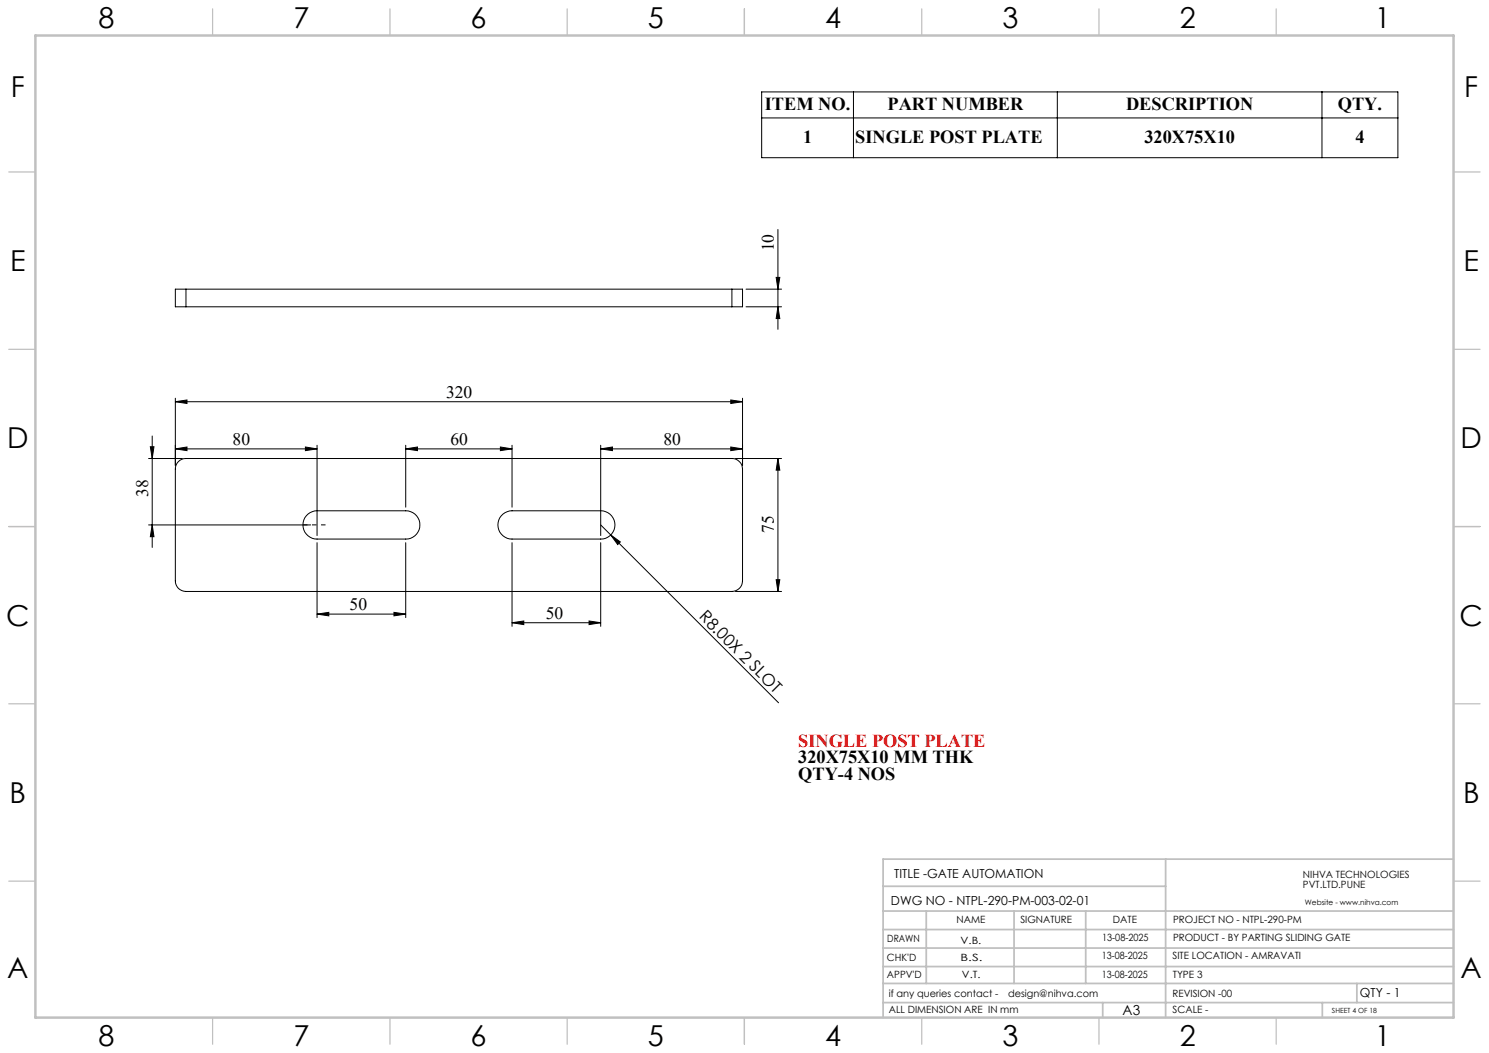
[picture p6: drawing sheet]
<svg xmlns="http://www.w3.org/2000/svg" width="420mm" height="297mm" viewBox="0 0 420 297" stroke-linecap="round" stroke-linejoin="round" font-family="sans-serif">
<g fill="none" stroke="#000" stroke-width=".28">
<path d="M214.8 25.9h179.5v18.6h-179.5zM214.8 33.3h179.5M240.7 25.9v18.6M298.2 25.9v18.6M372.9 25.9v18.6M218.9 78.2h1.1l-.6 3.4zM219.4 64.7v28.2M52.5 81.6h-3v4.9h3M52.5 81.6v4.9M52.5 81.6h153.9M52.5 86.5h153.9M206.4 81.6h3v4.9h-3"/>
<path d="M206.4 81.6v4.9M210.4 81.6h10.1M210.4 86.5h10.1M219.4 86.5l.6 3.3h-1.1zM49.5 113.3l3.2-.5v1zM49.5 112.3v19M49.5 113.3h159.9M206.1 112.8l3.3 .5-3.3 .5zM209.4 112.3v19M41.9 129.3h9.5M42.4 126h1l-.5 3.3zM42.9 123v31.4"/>
<path d="M49.5 126.6l3.2-.5v1zM49.5 126.6h39.9M50.3 130.2a2.88 2.88 0 0 1 2.2-.9h153.9a3 3 0 0 1 3 3v31.5a3 3 0 0 1-3 3h-153.9a2.95 2.95 0 0 1-3-3v-31.5a2.87 2.87 0 0 1 .8-2.1zM86.1 126.1l3.3 .5-3.3 .5zM89.4 125.6v25.5M114.4 126.6l3.4-.5v1zM114.4 126.6h30M114.4 125.6v17.4M141.1 126.1l3.3 .5-3.3 .5zM144.4 125.6v17.4M169.4 126.6l3.4-.5v1zM169.4 126.6h40"/>
<path d="M169.4 125.6v25.5M206.1 126.1l3.3 .5-3.3 .5zM207.4 129.3h13.1M219.4 129.3l.6 3.3h-1.1zM219.4 129.3v37.5M41.9 148.1h45.7M42.9 148.1l.5 3.3h-1zM86.9 145a4.2 4.2 0 0 1 2.5-.9h25a4 4 0 0 1 4 4 4 4 0 0 1-4 3.9h-25a4 4 0 0 1-3.7-2.6 4 4 0 0 1 1.2-4.4zM89.4 153.1v21.1M114.4 153.1v21.1M141.9 145a4.2 4.2 0 0 1 2.5-.9h25a4 4 0 0 1 4.1 4 4 4 0 0 1-4.1 3.9h-25a4 4 0 0 1-3.7-2.6 4 4 0 0 1 1.2-4.4zM144.4 153.1v23.6"/>
<path d="M169.4 153.1v23.6M169.4 148.1l2.9 2.8M172.3 150.9l2.7 2-.8 .7zM172.3 150.9l47.3 47.3M89.4 173.2l3.3-.5v1zM89.4 173.2h25M111.1 172.7l3.3 .5-3.3 .5zM144.4 175.6l3.3-.4v1zM144.4 175.6h25M166.2 175.2l3.2 .4-3.2 .6zM207.4 166.8h13.1M218.9 163.5h1.1l-.6 3.3z"/>
</g>
<path d="M85.5 148h6.3" fill="none" stroke="#000" stroke-width=".28" stroke-dasharray="15.2 1.3 1.3 1.3" stroke-dashoffset="14" stroke-linecap="butt"/>
<g fill="none" stroke="#c0c0c0" stroke-width=".35">
<path d="M60 2.5v7.5M110 2.5v7.5M160 2.5v7.5M210 2.5v7.5M260 2.5v7.5M310 2.5v7.5M360 2.5v7.5M2.5 48.5h7.5M410 48.5h7.5M2.5 98.5h7.5M410 98.5h7.5M2.5 148.5h7.5"/>
<path d="M410 148.5h7.5M2.5 198.5h7.5M410 198.5h7.5M2.5 248.5h7.5M410 248.5h7.5M60 287v7.5M110 287v7.5M160 287v7.5M210 287v7.5M260 287v7.5M310 287v7.5M360 287v7.5"/>
</g>
<g fill="none" stroke="#c0c0c0" stroke-width=".5">
<path d="M249.1 257h160.9M249.1 250h79.7M261.3 257v20.4M286 257v20.4M306.2 257v20.4M328.8 242.3v44.7M410 242.3h-160.9v44.7M249.1 272.6h160.9M249.1 267.4h160.9M249.1 262.2h160.9M249.1 277.4h160.9M382.7 277.4v5.4"/>
<path d="M249.1 282.8h160.9M311 282.8v4.2M373 282.8v4.2"/>
</g>
<path d="M10 10h400v277h-400z" fill="none" stroke="#c0c0c0" stroke-width=".7"/>
<g fill="#000">
<path d="M172.3 150.9l2.7 2-.8 .7z"/>
<path d="M219.4 86.5l.6 3.3h-1.1zM218.9 78.2h1.1l-.6 3.4z"/>
<path d="M49.5 113.3l3.2-.5v1zM206.1 112.8l3.3 .5-3.3 .5zM169.4 126.6l3.4-.5v1zM206.1 126.1l3.3 .5-3.3 .5z"/>
<path d="M86.1 126.1l3.3 .5-3.3 .5zM49.5 126.6l3.2-.5v1z"/>
<path d="M114.4 126.6l3.4-.5v1zM141.1 126.1l3.3 .5-3.3 .5z"/>
<path d="M219.4 129.3l.6 3.3h-1.1zM218.9 163.5h1.1l-.6 3.3z"/>
<path d="M42.9 148.1l.5 3.3h-1zM42.4 126h1l-.5 3.3z"/>
<path d="M166.2 175.2l3.2 .4-3.2 .6zM144.4 175.6l3.3-.4v1zM111.1 172.7l3.3 .5-3.3 .5zM89.4 173.2l3.3-.5v1z"/>
</g>
<g font-size="8.1">
<text x="27.8" y="8">8</text>
<text x="82.8" y="8">7</text>
<text x="132.8" y="8">6</text>
<text x="182.8" y="8">5</text>
<text x="232.8" y="8">4</text>
<text x="282.8" y="8">3</text>
<text x="332.8" y="8">2</text>
<text x="387.8" y="8">1</text>
<text x="3" y="27.2">F</text>
<text x="413" y="27.2">F</text>
<text x="2.8" y="76.5">E</text>
<text x="412.8" y="76.5">E</text>
<text x="2" y="126.5">D</text>
<text x="412" y="126.5">D</text>
<text x="1.7" y="176.5">C</text>
<text x="411.7" y="176.5">C</text>
<text x="2.7" y="226.5">B</text>
<text x="412.7" y="226.5">B</text>
<text x="2" y="275.7">A</text>
<text x="412" y="275.7">A</text>
<text x="27.8" y="295">8</text>
<text x="82.8" y="295">7</text>
<text x="132.8" y="295">6</text>
<text x="182.8" y="295">5</text>
<text x="232.8" y="295">4</text>
<text x="282.8" y="295">3</text>
<text x="332.8" y="295">2</text>
<text x="387.8" y="295">1</text>
</g>
<g font-size="5.2">
<text x="215.7" y="31.1">ITEM NO.</text>
<text x="250.3" y="31.1">PART NUMBER</text>
<text x="317.6" y="31.1">DESCRIPTION</text>
<text x="377.4" y="31.1">QTY.</text>
<text x="226.5" y="40.4">1</text>
<text x="241.2" y="40.4">SINGLE POST PLATE</text>
<text x="322.8" y="40.4">320X75X10</text>
<text x="382.3" y="40.4">4</text>
<text x="225.1" y="215.3">320X75X10 MM THK</text>
<text x="225.1" y="219.9">QTY-4 NOS</text>
</g>
<text font-size="5.2" fill="#f00" x="225.1" y="210.7">SINGLE POST PLATE</text>
<g font-size="4.9">
<text x="218.3" y="70.9" transform="rotate(-90 218.3 70.9)">10</text>
<text x="125.8" y="112.1">320</text>
<text x="65.6" y="125.4">80</text>
<text x="127.1" y="125.4">60</text>
<text x="187.1" y="125.4">80</text>
<text x="41.8" y="140.2" transform="rotate(-90 41.8 140.2)">38</text>
<text x="218.3" y="150.3" transform="rotate(-90 218.3 150.3)">75</text>
<text x="98.6" y="172">50</text>
<text x="154" y="174.5">50</text>
</g>
<text font-size="4.7" x="197" y="174.1" transform="rotate(45 197 174.1)">R8.00X 2 SLOT</text>
<text font-size="3.9" x="316.7" y="286.4">A3</text>
<g font-size="3.5">
<text x="252.2" y="247.7">TITLE -GATE AUTOMATION</text>
<text x="251.3" y="255.1">DWG NO - NTPL-290-PM-003-02-01</text>
<text x="383.6" y="281.1">QTY - 1</text>
</g>
<g font-size="2.8">
<text x="367.5" y="247.7">NIHVA TECHNOLOGIES</text>
<text x="367.5" y="250.5">PVT.LTD.PUNE</text>
<text x="269.8" y="260.4">NAME</text>
<text x="287.8" y="260.4">SIGNATURE</text>
<text x="313.9" y="260.5">DATE</text>
<text x="330.9" y="260.5">PROJECT NO - NTPL-290-PM</text>
<text x="250.3" y="265.7">DRAWN</text>
<text x="270.9" y="266.1">V.B.</text>
<text x="310.9" y="265.5">13-08-2025</text>
<text x="330.9" y="265.5">PRODUCT - BY PARTING SLIDING GATE</text>
<text x="250.2" y="271.1">CHK'D</text>
<text x="250.2" y="275.8">APPV'D</text>
<text x="270.9" y="271.1">B.S.</text>
<text x="271.3" y="275.8">V.T.</text>
<text x="310.8" y="270.6">13-08-2025</text>
<text x="310.8" y="275.8">13-08-2025</text>
<text x="330.7" y="270.6">SITE LOCATION - AMRAVATI</text>
<text x="330.8" y="275.8">TYPE 3</text>
<text x="250.7" y="281.1">if any queries contact -</text>
<text x="284.3" y="281.1">design@nihva.com</text>
<text x="330.7" y="281.1">REVISION -00</text>
<text x="250.7" y="285.6">ALL DIMENSION ARE IN mm</text>
<text x="330.7" y="285.6">SCALE -</text>
</g>
<text font-size="2.1" x="368.1" y="255.1">Website - www.nihva.com</text>
<text font-size="2" x="375.7" y="285.6">SHEET 4 OF 18</text>
</svg>
